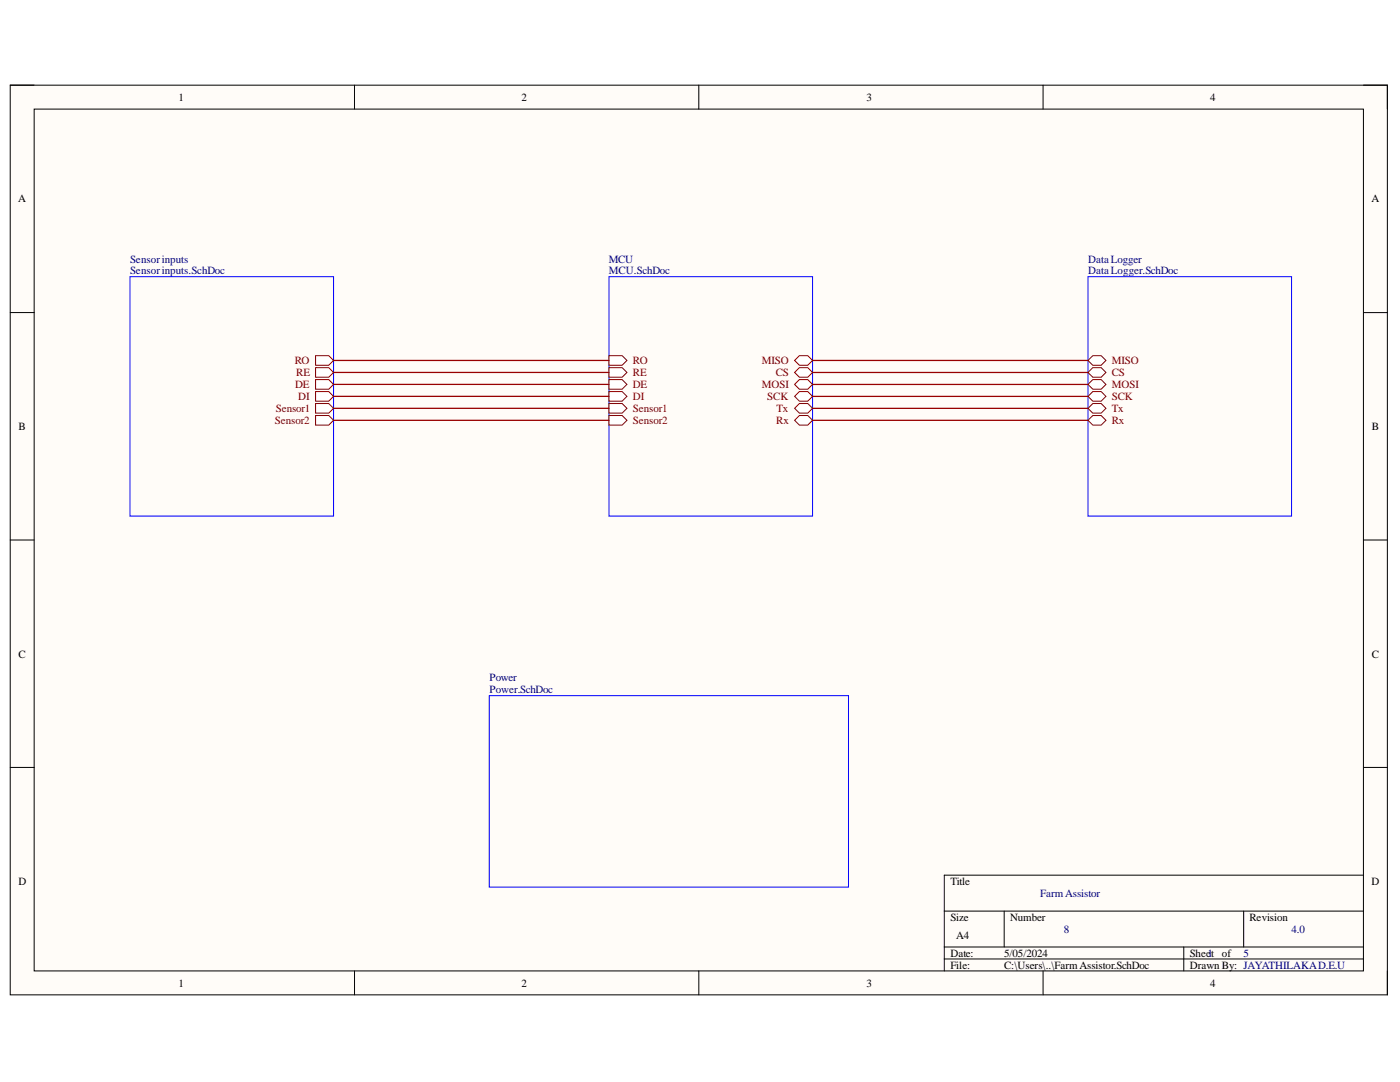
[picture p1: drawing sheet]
<svg xmlns="http://www.w3.org/2000/svg" width="279mm" height="216mm" viewBox="0 0 279 216" stroke-linecap="round" stroke-linejoin="round" font-family="sans-serif">
<path d="M2 17h274.9v181.5h-274.9z" fill-rule="evenodd" fill="#fffcf8"/>
<path d="M2 17h274.9v181.5h-274.9z" fill="none" stroke="#000" stroke-width=".2"/>
<path d="M6.8 21.8h265.3v171.9h-265.3z" fill-rule="evenodd" fill="#fffcf8"/>
<g fill="none" stroke="#000" stroke-width=".2">
<path d="M2 17h4.8M70.7 17v4.8M139.5 17v4.8M208.2 17v4.8M272.1 17h4.8v4.8M6.8 21.8h265.3v171.9h-265.3zM2 62.4h4.8M272.1 62.4h4.8M2 107.8h4.8M272.1 107.8h4.8M2 153.1h4.8M272.1 153.1h4.8"/>
<path d="M272.1 174.6h-83.6v19.1M70.8 193.7v4.8M139.5 193.7v4.8M188.5 181.8h83.6M188.5 189h83.6M188.5 191.4h83.6M200.4 181.8v7.2M208.2 193.7v4.8M236.3 189v4.7M248.2 181.8v7.2M276.9 193.7v4.8"/>
</g>
<path d="M25.9 55.2h40.7v47.8h-40.7z" fill-rule="evenodd" fill="#fffcf8"/>
<path d="M25.9 55.2h40.7v47.8h-40.7z" fill="none" stroke="#00f" stroke-width=".2"/>
<path d="M63 71h2.6l1 .9-1 1h-2.6z" fill-rule="evenodd" fill="#fff"/>
<path d="M63 71h2.6l1 .9-1 1h-2.6z" fill="none" stroke="#800000" stroke-width=".2"/>
<path d="M63 73.4h2.6l1 .9-1 1h-2.6z" fill-rule="evenodd" fill="#fff"/>
<path d="M63 73.4h2.6l1 .9-1 1h-2.6z" fill="none" stroke="#800000" stroke-width=".2"/>
<path d="M63 75.7h2.6l1 1-1 1h-2.6z" fill-rule="evenodd" fill="#fff"/>
<path d="M63 75.7h2.6l1 1-1 1h-2.6z" fill="none" stroke="#800000" stroke-width=".2"/>
<path d="M63 78.1h2.6l1 1-1 .9h-2.6z" fill-rule="evenodd" fill="#fff"/>
<path d="M63 78.1h2.6l1 1-1 .9h-2.6z" fill="none" stroke="#800000" stroke-width=".2"/>
<path d="M63 80.5h2.6l1 1-1 .9h-2.6z" fill-rule="evenodd" fill="#fff"/>
<path d="M63 80.5h2.6l1 1-1 .9h-2.6z" fill="none" stroke="#800000" stroke-width=".2"/>
<path d="M63 82.9h2.6l1 1-1 .9h-2.6z" fill-rule="evenodd" fill="#fff"/>
<path d="M63 82.9h2.6l1 1-1 .9h-2.6z" fill="none" stroke="#800000" stroke-width=".2"/>
<path d="M121.5 55.2h40.7v47.8h-40.7z" fill-rule="evenodd" fill="#fffcf8"/>
<path d="M121.5 55.2h40.7v47.8h-40.7z" fill="none" stroke="#00f" stroke-width=".2"/>
<path d="M159.5 71h1.7l1 .9-1 1h-1.7l-.9-1z" fill-rule="evenodd" fill="#fff"/>
<path d="M159.5 71h1.7l1 .9-1 1h-1.7l-.9-1z" fill="none" stroke="#800000" stroke-width=".2"/>
<path d="M159.5 73.4h1.7l1 .9-1 1h-1.7l-.9-1z" fill-rule="evenodd" fill="#fff"/>
<path d="M159.5 73.4h1.7l1 .9-1 1h-1.7l-.9-1z" fill="none" stroke="#800000" stroke-width=".2"/>
<path d="M159.5 75.7h1.7l1 1-1 1h-1.7l-.9-1z" fill-rule="evenodd" fill="#fff"/>
<path d="M159.5 75.7h1.7l1 1-1 1h-1.7l-.9-1z" fill="none" stroke="#800000" stroke-width=".2"/>
<path d="M159.5 78.1h1.7l1 1-1 .9h-1.7l-.9-.9z" fill-rule="evenodd" fill="#fff"/>
<path d="M159.5 78.1h1.7l1 1-1 .9h-1.7l-.9-.9z" fill="none" stroke="#800000" stroke-width=".2"/>
<path d="M121.5 71h2.7l.9 .9-.9 1h-2.7z" fill-rule="evenodd" fill="#fff"/>
<path d="M121.5 71h2.7l.9 .9-.9 1h-2.7z" fill="none" stroke="#800000" stroke-width=".2"/>
<path d="M121.5 73.4h2.7l.9 .9-.9 1h-2.7z" fill-rule="evenodd" fill="#fff"/>
<path d="M121.5 73.4h2.7l.9 .9-.9 1h-2.7z" fill="none" stroke="#800000" stroke-width=".2"/>
<path d="M121.5 75.7h2.7l.9 1-.9 1h-2.7z" fill-rule="evenodd" fill="#fff"/>
<path d="M121.5 75.7h2.7l.9 1-.9 1h-2.7z" fill="none" stroke="#800000" stroke-width=".2"/>
<path d="M121.5 78.1h2.7l.9 1-.9 .9h-2.7z" fill-rule="evenodd" fill="#fff"/>
<path d="M121.5 78.1h2.7l.9 1-.9 .9h-2.7z" fill="none" stroke="#800000" stroke-width=".2"/>
<path d="M121.5 80.5h2.7l.9 1-.9 .9h-2.7z" fill-rule="evenodd" fill="#fff"/>
<path d="M121.5 80.5h2.7l.9 1-.9 .9h-2.7z" fill="none" stroke="#800000" stroke-width=".2"/>
<path d="M121.5 82.9h2.7l.9 1-.9 .9h-2.7z" fill-rule="evenodd" fill="#fff"/>
<path d="M121.5 82.9h2.7l.9 1-.9 .9h-2.7z" fill="none" stroke="#800000" stroke-width=".2"/>
<path d="M159.5 80.5h1.7l1 1-1 .9h-1.7l-.9-.9z" fill-rule="evenodd" fill="#fff"/>
<path d="M159.5 80.5h1.7l1 1-1 .9h-1.7l-.9-.9z" fill="none" stroke="#800000" stroke-width=".2"/>
<path d="M159.5 82.9h1.7l1 1-1 .9h-1.7l-.9-.9z" fill-rule="evenodd" fill="#fff"/>
<path d="M159.5 82.9h1.7l1 1-1 .9h-1.7l-.9-.9z" fill="none" stroke="#800000" stroke-width=".2"/>
<path d="M217.1 55.2h40.7v47.8h-40.7z" fill-rule="evenodd" fill="#fffcf8"/>
<path d="M217.1 55.2h40.7v47.8h-40.7z" fill="none" stroke="#00f" stroke-width=".2"/>
<path d="M217.1 71.9l1-.9h1.7l.9 .9-.9 1h-1.7z" fill-rule="evenodd" fill="#fff"/>
<path d="M217.1 71.9l1-.9h1.7l.9 .9-.9 1h-1.7z" fill="none" stroke="#800000" stroke-width=".2"/>
<path d="M217.1 74.3l1-.9h1.7l.9 .9-.9 1h-1.7z" fill-rule="evenodd" fill="#fff"/>
<path d="M217.1 74.3l1-.9h1.7l.9 .9-.9 1h-1.7z" fill="none" stroke="#800000" stroke-width=".2"/>
<path d="M217.1 76.7l1-1h1.7l.9 1-.9 1h-1.7z" fill-rule="evenodd" fill="#fff"/>
<path d="M217.1 76.7l1-1h1.7l.9 1-.9 1h-1.7z" fill="none" stroke="#800000" stroke-width=".2"/>
<path d="M217.1 79.1l1-1h1.7l.9 1-.9 .9h-1.7z" fill-rule="evenodd" fill="#fff"/>
<path d="M217.1 79.1l1-1h1.7l.9 1-.9 .9h-1.7z" fill="none" stroke="#800000" stroke-width=".2"/>
<path d="M217.1 81.5l1-1h1.7l.9 1-.9 .9h-1.7z" fill-rule="evenodd" fill="#fff"/>
<path d="M217.1 81.5l1-1h1.7l.9 1-.9 .9h-1.7z" fill="none" stroke="#800000" stroke-width=".2"/>
<path d="M217.1 83.9l1-1h1.7l.9 1-.9 .9h-1.7z" fill-rule="evenodd" fill="#fff"/>
<path d="M217.1 83.9l1-1h1.7l.9 1-.9 .9h-1.7z" fill="none" stroke="#800000" stroke-width=".2"/>
<path d="M97.6 138.8h71.7v38.2h-71.7z" fill-rule="evenodd" fill="#fffcf8"/>
<path d="M97.6 138.8h71.7v38.2h-71.7z" fill="none" stroke="#00f" stroke-width=".2"/>
<path d="M66.6 71.9h54.9M66.6 74.3h54.9M66.6 76.7h54.9M66.6 79.1h54.9M162.2 71.9h54.9M162.2 74.3h54.9M162.2 76.7h54.9M162.2 79.1h54.9M66.6 81.5h54.9M66.6 83.9h54.9M162.2 81.5h54.9M162.2 83.9h54.9" fill="none" stroke="#980000" stroke-width=".25"/>
<g font-size="2.2">
<text x="35.6" y="20.1">1</text>
<text x="104.1" y="20.1">2</text>
<text x="172.9" y="20.1">3</text>
<text x="241.5" y="20.1">4</text>
<text x="3.6" y="40.4">A</text>
<text x="273.7" y="40.4">A</text>
<text x="3.7" y="85.8">B</text>
<text x="273.8" y="85.8">B</text>
<text x="3.7" y="131.2">C</text>
<text x="273.8" y="131.2">C</text>
<text x="3.7" y="176.6">D</text>
<text x="189.7" y="176.6">Title</text>
<text x="273.7" y="176.6">D</text>
<text x="189.7" y="183.7">Size</text>
<text x="201.6" y="183.7">Number</text>
<text x="249.4" y="183.7">Revision</text>
<text x="189.7" y="190.9">Date:</text>
<text x="190.8" y="187.4">A4</text>
<text x="200.4" y="190.9">5/05/2024</text>
<text x="237.4" y="190.9">Shee1t of</text>
<text x="35.6" y="196.9">1</text>
<text x="104.1" y="196.9">2</text>
<text x="172.9" y="196.9">3</text>
<text x="189.7" y="193.3">File:</text>
<text x="200.4" y="193.3">C:\Users\..\FarmAssistor.SchDoc</text>
<text x="237.4" y="193.3">Drawn By: JAYATHILAKAD.E.U</text>
<text x="241.5" y="196.9">4</text>
</g>
<g font-size="2.2" fill="#000080">
<text x="26" y="52.4">Sensorinputs</text>
<text x="121.5" y="52.4">MCU</text>
<text x="217.1" y="52.4">DataLogger</text>
<text x="26" y="54.8">Sensorinputs.SchDoc</text>
<text x="121.5" y="54.8">MCU.SchDoc</text>
<text x="217.1" y="54.8">DataLogger.SchDoc</text>
<text x="97.7" y="136">Power</text>
<text x="97.7" y="138.3">Power.SchDoc</text>
<text x="207.6" y="179">FarmAssistor</text>
<text x="212.3" y="186.2">8</text>
<text x="248.2" y="190.9">5</text>
<text x="257.7" y="186.2">4.0</text>
</g>
<g font-size="2.2" fill="#800000">
<text x="58.9" y="72.7">RO</text>
<text x="58.9" y="77.5">DE</text>
<text x="59.1" y="75">RE</text>
<text x="126.3" y="72.7">RO</text>
<text x="126.3" y="75">RE</text>
<text x="126.3" y="77.5">DE</text>
<text x="152" y="72.7">MISO</text>
<text x="152" y="77.5">MOSI</text>
<text x="154.8" y="75">CS</text>
<text x="221.9" y="72.7">MISO</text>
<text x="221.9" y="75">CS</text>
<text x="221.9" y="77.5">MOSI</text>
<text x="55" y="82.2">Sensor1</text>
<text x="59.5" y="79.9">DI</text>
<text x="126.3" y="79.9">DI</text>
<text x="126.3" y="82.2">Sensor1</text>
<text x="153.1" y="79.9">SCK</text>
<text x="155" y="82.2">Tx</text>
<text x="221.9" y="79.9">SCK</text>
<text x="221.9" y="82.2">Tx</text>
<text x="54.9" y="84.6">Sensor2</text>
<text x="126.3" y="84.6">Sensor2</text>
<text x="154.9" y="84.6">Rx</text>
<text x="221.9" y="84.6">Rx</text>
</g>
</svg>
